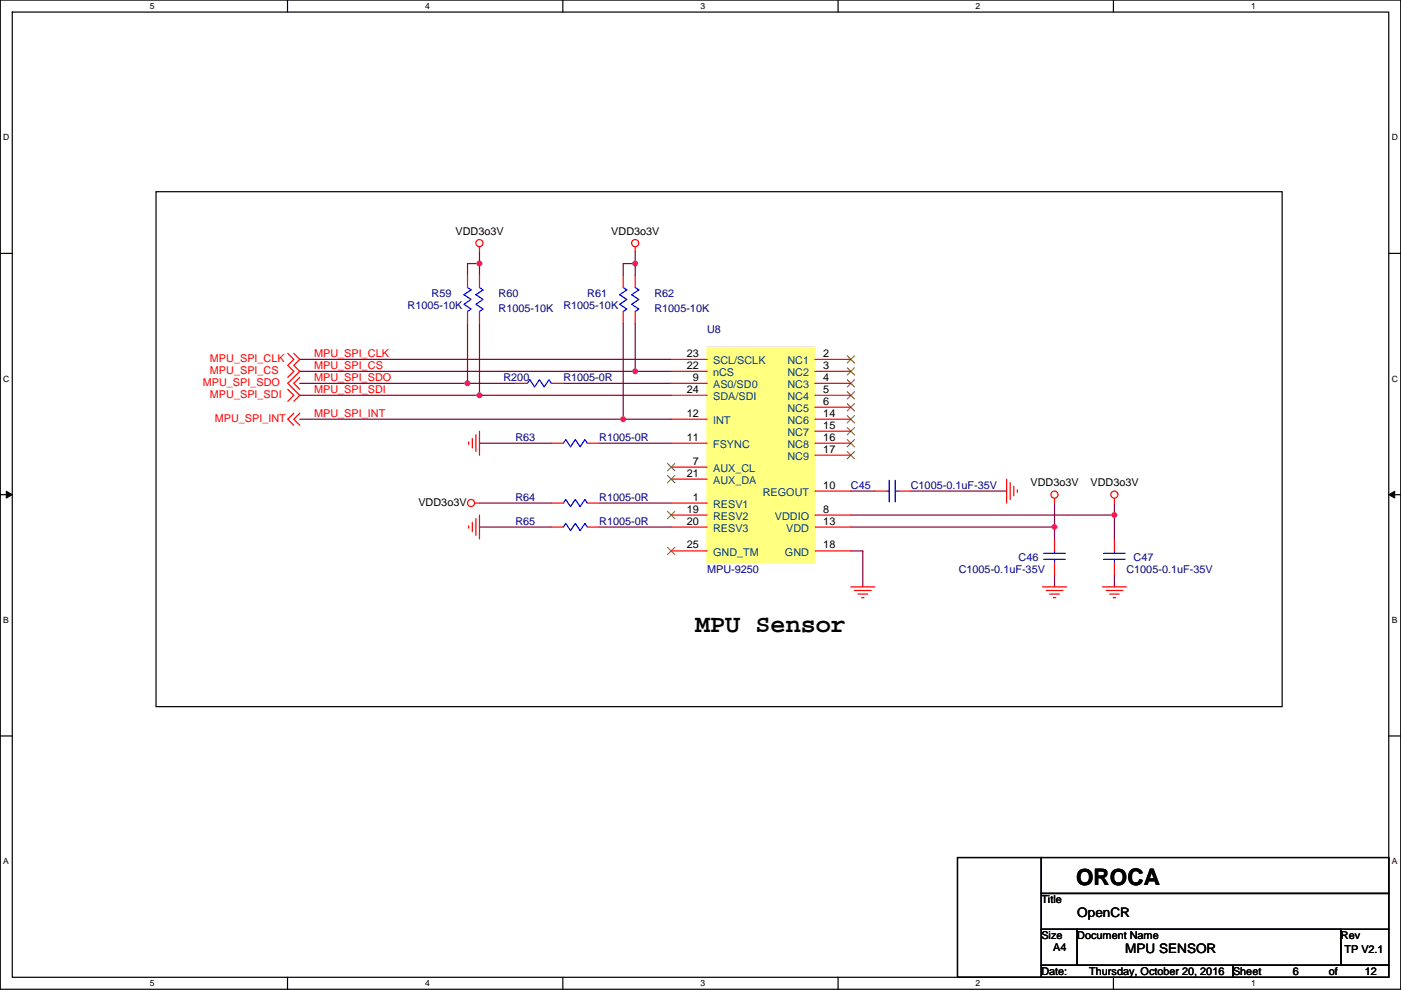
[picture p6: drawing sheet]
<svg xmlns="http://www.w3.org/2000/svg" width="297mm" height="210mm" viewBox="0 0 297 210" stroke-linecap="round" stroke-linejoin="round" font-family="sans-serif">
<path d="M.1 0h296.9v209.8h-296.9zM2.6 2.6h291.8v204.7h-291.8z" fill="none" stroke="#000" stroke-width=".25"/>
<g fill="#fff">
<path d="M31.8 .3h1v2h-1z"/>
<path d="M31.8 207.5h1v2.1h-1z"/>
</g>
<path d="M61 0v2.6M61 207.3v2.5" fill="none" stroke="#000" stroke-width=".25"/>
<g fill="#fff">
<path d="M90.1 .3h1v2h-1z"/>
<path d="M90.1 207.5h1v2.1h-1z"/>
</g>
<path d="M119.3 0v2.6M119.3 207.3v2.5" fill="none" stroke="#000" stroke-width=".25"/>
<g fill="#fff">
<path d="M148.5 .3h1v2h-1z"/>
<path d="M148.5 207.5h1v2.1h-1z"/>
</g>
<path d="M177.7 0v2.6M177.7 207.3v2.5" fill="none" stroke="#000" stroke-width=".25"/>
<g fill="#fff">
<path d="M206.9 .3h1v2h-1z"/>
<path d="M206.9 207.5h1v2.1h-1z"/>
</g>
<path d="M236.1 0v2.6M236.1 207.3v2.5" fill="none" stroke="#000" stroke-width=".25"/>
<g fill="#fff">
<path d="M265.2 .3h1v2h-1z"/>
<path d="M265.2 207.5h1v2.1h-1z"/>
<path d="M.7 28.2h1.3v2h-1.3z"/>
<path d="M295.1 28.2h1.3v2h-1.3z"/>
<path d="M.7 79.3h1.3v2.1h-1.3z"/>
<path d="M295.1 79.3h1.3v2.1h-1.3z"/>
</g>
<path d="M.1 53.7h2.5M294.4 53.7h2.6" fill="none" stroke="#000" stroke-width=".25"/>
<g fill="#fff">
<path d="M.7 130.5h1.2v2h-1.2z"/>
<path d="M295.1 130.5h1.2v2h-1.2z"/>
</g>
<path d="M.1 104.9h2.5M294.4 104.9h2.6" fill="none" stroke="#000" stroke-width=".25"/>
<path d="M1.3 104.2l1.3 .7-1.3 .7zM294.4 104.9l1.3-.7v1.4z" fill="#000" stroke="#000" stroke-width=".21"/>
<g fill="#fff">
<path d="M.7 181.7h1.2v2h-1.2z"/>
<path d="M295.1 181.7h1.2v2h-1.2z"/>
</g>
<path d="M33.1 40.7h238.7v109.2h-238.7zM.1 156.1h2.5M294.4 156.1h2.6M203 181.9h17.8v25.4h-17.8zM220.8 197.1h7.6v7.6h-7.6zM220.8 189.5h73.6v7.6h-73.6zM220.8 181.9h73.6v7.6h-73.6zM228.4 197.1h55.9v7.6h-55.9zM284.3 197.1h10.1v7.6h-10.1zM220.8 204.7h40.6v2.6h-40.6zM261.4 204.7h33v2.6h-33z" fill="none" stroke="#000" stroke-width=".25"/>
<g fill="none" stroke="#800040" stroke-width=".25">
<path d="M101.7 55.9v2.5M101.7 55.9h-2.6v2.5M101.7 53.4v2.5M134.7 53.4v2.5M134.7 55.9h-2.6v2.5M134.7 55.9v2.5M63.6 78.8h71.1M63.6 76.2h78.7M99.1 68.6v12.7M101.7 68.6v15.2M132.1 68.6v20.3M134.7 68.6v10.2"/>
<path d="M134.7 78.8h7.6M63.6 83.8h38.1M63.6 81.3h35.5M63.6 88.9h68.5M99.1 81.3h10.2M101.7 94h15.2M101.7 83.8h40.6M119.4 81.3h22.9M127.1 94h15.2M132.1 88.9h10.2M101.7 106.7h15.2M101.7 111.8h15.2"/>
<path d="M127.1 106.7h15.2M127.1 111.8h15.2M180.4 116.9h2.5v7.6M180.4 111.8h43.2M180.4 109.2h55.9v5.1M180.4 104.2h5.1M193.1 104.2h20.3M223.6 111.8v2.5M223.6 106.7v5.1M236.3 106.7v2.5M223.6 121.9v2.6M236.3 121.9v2.6"/>
</g>
<g fill="#f0f" stroke="#f0f" stroke-width=".25">
<circle cx="134.7" cy="78.7" r=".5"/>
<circle cx="101.6" cy="83.8" r=".5"/>
<circle cx="99.1" cy="81.3" r=".5"/>
<circle cx="223.6" cy="111.8" r=".5"/>
<circle cx="236.3" cy="109.2" r=".5"/>
<circle cx="132.1" cy="88.9" r=".5"/>
<circle cx="101.6" cy="55.9" r=".5"/>
<circle cx="134.7" cy="55.9" r=".5"/>
</g>
<g fill="none" stroke="#f00" stroke-width=".25">
<path d="M99.1 58.4v2.6M101.7 52.3v1.1M101.7 58.4v2.6M132.1 58.4v2.6M134.7 52.3v1.1M134.7 58.4v2.6M61 75l1.3 1.2-1.3 1.3 1.3 1.3-1.3 1.2M62.3 75l1.3 1.2-1.3 1.3 1.3 1.3-2.6 2.5 2.6 2.5-1.3 1.3M99.1 66.1v2.5M101.7 66.1v2.5M132.1 66.1v2.5M134.7 66.1v2.5"/>
<path d="M142.3 78.8h7.6M142.3 76.2h7.6M172.8 76.2h7.6M172.8 78.8h7.6M61 82.6l1.3 1.2-1.3 1.3M62.3 87.7l-1.3 1.2 1.3 1.3M63.6 80l-1.3 1.3 1.3 1.3M63.6 87.7l-1.3 1.2 1.3 1.3M99.4 93.7v.6M100.1 93v2M100.9 92.2v3.6M101.7 91.5v5"/>
<path d="M109.3 81.3h2.5M116.9 81.3h2.5M116.9 94h2.5M124.5 94h2.6M142.3 81.3h7.6M142.3 99.1h7.6M142.3 94h7.6M142.3 88.9h7.6M142.3 83.8h7.6M172.8 81.3h7.6M172.8 83.8h7.6M172.8 86.4h7.6"/>
<path d="M172.8 88.9h7.6M172.8 91.5h7.6M172.8 94h7.6M172.8 96.5h7.6M99.4 111.5v.5M100.1 110.8v2M100.6 106.7h1.1M100.9 110v3.6M101.7 109.2v5.1M116.9 106.7h2.5M116.9 111.8h2.5M124.5 106.7h2.6"/>
<path d="M124.5 111.8h2.6M142.3 106.7h7.6M142.3 109.2h7.6M142.3 111.8h7.6M142.3 101.6h7.6M142.3 116.9h7.6M172.8 109.2h7.6M172.8 104.2h7.6M172.8 111.8h7.6M172.8 116.9h7.6M185.5 104.2h2.5M190.6 104.2h2.5"/>
<path d="M213.4 101.6v5.1M214.2 102.4v3.5M214.9 103.1v2.1M215.7 103.9v.5M223.6 105.7v1M223.6 114.3v2.6M223.6 119.4v2.5M236.3 105.7v1M236.3 114.3v2.6M236.3 119.4v2.5M180.4 124.5h5.1M181.2 125.2h3.5"/>
<path d="M181.9 126h2.1M182.7 126.8h.5M221 124.5h5.1M221.8 125.2h3.6M222.6 126h2M223.3 126.8h.5M233.7 124.5h5.1M234.5 125.2h3.6M235.3 126h2M236 126.8h.5"/>
<circle cx="101.6" cy="51.6" r=".76"/>
<circle cx="134.7" cy="51.6" r=".76"/>
<circle cx="99.9" cy="106.7" r=".76"/>
<circle cx="223.6" cy="104.9" r=".76"/>
<circle cx="236.3" cy="104.9" r=".76"/>
</g>
<g fill="none" stroke="#00f" stroke-width=".25">
<path d="M99.1 61l.8 .5-1.5 1 1.5 1-1.5 1 1.5 1.1-.8 .5M101.7 61l.7 .5-1.5 1 1.5 1-1.5 1 1.5 1.1-.7 .5M132.1 61l.8 .5-1.5 1 1.5 1-1.5 1 1.5 1.1-.8 .5M134.7 61l.7 .5-1.5 1 1.5 1-1.5 1 1.5 1.1-.7 .5M111.8 81.3l.5-.8 1 1.6 1.1-1.6 1 1.6 1-1.6 .5 .8M119.4 94l.5-.8 1.1 1.6 1-1.6 1 1.6 1-1.6 .5 .8M119.4 106.7l.5-.8 1.1 1.6 1-1.6 1 1.6 1-1.6 .5 .8M119.4 111.8l.5-.8 1.1 1.5 1-1.5 1 1.5 1-1.5 .5 .8M188 104.2h.5M188.5 101.9v4.5M189.8 101.9v4.5M189.8 104.2h.8"/>
<path d="M221.3 118.6h4.6M221.3 117.4h4.6M223.6 116.9v.5M223.6 118.6v.8M234 118.6h4.6M234 117.4h4.6M236.3 116.9v.5M236.3 118.6v.8"/>
</g>
<path d="M149.9 73.7v45.7h22.9v-45.7z" fill-rule="evenodd" fill="#ffff80" stroke="#ffff80" stroke-width=".25"/>
<path d="M149.9 73.7h22.9v45.7h-22.9z" fill="none" stroke="#ffff80" stroke-width=".25"/>
<g fill="none" stroke="#804000" stroke-width=".21">
<path d="M179.6 75.5l1.6 1.5M179.6 78l1.6 1.5M181.2 75.5l-1.6 1.5M181.2 78l-1.6 1.5M141.5 98.3l1.6 1.6M143.1 98.3l-1.6 1.6M179.6 80.5l1.6 1.6M179.6 83.1l1.6 1.5M179.6 85.6l1.6 1.6M179.6 88.2l1.6 1.5M179.6 90.7l1.6 1.5M179.6 93.2l1.6 1.6"/>
<path d="M179.6 95.8l1.6 1.5M181.2 80.5l-1.6 1.6M181.2 83.1l-1.6 1.5M181.2 85.6l-1.6 1.6M181.2 88.2l-1.6 1.5M181.2 90.7l-1.6 1.5M181.2 93.2l-1.6 1.6M181.2 95.8l-1.6 1.5M141.5 108.5l1.6 1.5M141.5 100.9l1.6 1.5M141.5 116.1l1.6 1.5M143.1 108.5l-1.6 1.5"/>
<path d="M143.1 100.9l-1.6 1.5M143.1 116.1l-1.6 1.5"/>
</g>
<text font-size="5.3" x="147.4" y="134">MPU Sensor</text>
<text font-size="4.8" x="228.2" y="187.6">OROCA</text>
<g font-size="2.8">
<text x="228.4" y="194.5">OpenCR</text>
<text x="238.6" y="202.2">MPU SENSOR</text>
</g>
<g font-size="2.3">
<text x="96.6" y="49.8">VDD3o3V</text>
<text x="129.6" y="49.8">VDD3o3V</text>
<text x="145.6" y="75.7">23</text>
<text x="174.6" y="75.7">2</text>
<text x="145.6" y="78.2">22</text>
<text x="145.6" y="83.3">24</text>
<text x="146.9" y="80.8">9</text>
<text x="174.6" y="78.2">3</text>
<text x="174.6" y="80.8">4</text>
<text x="174.6" y="83.3">5</text>
<text x="145.6" y="88.4">12</text>
<text x="174.6" y="85.9">6</text>
<text x="174.6" y="88.4">14</text>
<text x="145.6" y="93.5">11</text>
<text x="174.6" y="90.9">15</text>
<text x="174.6" y="93.5">16</text>
<text x="145.6" y="101.1">21</text>
<text x="146.9" y="98.6">7</text>
<text x="174.6" y="96">17</text>
<text x="88.7" y="107.2">VDD3o3V</text>
<text x="146.9" y="106.2">1</text>
<text x="174.6" y="103.6">10</text>
<text x="218.5" y="103.2">VDD3o3V</text>
<text x="231.2" y="103.2">VDD3o3V</text>
<text x="145.6" y="108.7">19</text>
<text x="145.6" y="111.3">20</text>
<text x="174.6" y="111.3">13</text>
<text x="174.6" y="108.7">8</text>
<text x="145.6" y="116.3">25</text>
<text x="174.6" y="116.3">18</text>
<text x="220.8" y="191.6">Title</text>
<text x="220.8" y="199.2">Size</text>
<text x="223.3" y="201.7">A4</text>
<text x="228.4" y="199.2">Document Name</text>
<text x="284.3" y="199.2">Rev</text>
<text x="285" y="202.2">TP V2.1</text>
<text x="220.8" y="206.8">Date:</text>
<text x="230.9" y="206.8">Thursday, October 20, 2016</text>
<text x="261.4" y="206.8">Sheet</text>
<text x="274.1" y="206.8">6</text>
<text x="281.7" y="206.8">of</text>
<text x="289.4" y="206.8">12</text>
</g>
<g font-size="2.3" fill="#000080">
<text x="86.4" y="65.6">R1005-10K</text>
<text x="91.5" y="63">R59</text>
<text x="105.7" y="63">R60</text>
<text x="119.4" y="65.6">R1005-10K</text>
<text x="124.5" y="63">R61</text>
<text x="138.7" y="63">R62</text>
<text x="105.7" y="66.1">R1005-10K</text>
<text x="138.7" y="66.1">R1005-10K</text>
<text x="149.9" y="70.7">U8</text>
<text x="106.7" y="80.8">R200</text>
<text x="119.4" y="80.8">R1005-0R</text>
<text x="109.3" y="93.5">R63</text>
<text x="127.1" y="93.5">R1005-0R</text>
<text x="109.3" y="106.2">R64</text>
<text x="127.1" y="106.2">R1005-0R</text>
<text x="180.4" y="103.7">C45</text>
<text x="193.1" y="103.7">C1005-0.1uF-35V</text>
<text x="109.3" y="111.3">R65</text>
<text x="127.1" y="111.3">R1005-0R</text>
<text x="216" y="118.9">C46</text>
<text x="240.3" y="118.9">C47</text>
<text x="149.9" y="121.5">MPU-9250</text>
<text x="203.3" y="121.5">C1005-0.1uF-35V</text>
<text x="238.8" y="121.5">C1005-0.1uF-35V</text>
</g>
<g font-size="2.3" fill="#f00">
<text x="44.5" y="76.8">MPU_SPI_CLK</text>
<text x="66.6" y="75.7">MPU_SPI_CLK</text>
<text x="43" y="81.8">MPU_SPI_SDO</text>
<text x="44.5" y="79.3">MPU_SPI_CS</text>
<text x="66.6" y="78.3">MPU_SPI_CS</text>
<text x="66.6" y="83.3">MPU_SPI_SDI</text>
<text x="66.6" y="80.8">MPU_SPI_SDO</text>
<text x="44.5" y="84.4">MPU_SPI_SDI</text>
<text x="45.5" y="89.5">MPU_SPI_INT</text>
<text x="66.6" y="88.4">MPU_SPI_INT</text>
</g>
<g font-size="2.3" fill="#004080">
<text x="151.2" y="77.3">SCL/SCLK</text>
<text x="166.9" y="77.3">NC1</text>
<text x="151.2" y="82.3">AS0/SD0</text>
<text x="151.2" y="79.8">nCS</text>
<text x="166.9" y="79.8">NC2</text>
<text x="166.9" y="82.3">NC3</text>
<text x="151.2" y="90">INT</text>
<text x="151.2" y="84.9">SDA/SDI</text>
<text x="166.9" y="84.9">NC4</text>
<text x="166.9" y="87.4">NC5</text>
<text x="166.9" y="90">NC6</text>
<text x="151.2" y="95">FSYNC</text>
<text x="166.9" y="92.5">NC7</text>
<text x="166.9" y="95">NC8</text>
<text x="151.2" y="100.1">AUX_CL</text>
<text x="166.9" y="97.6">NC9</text>
<text x="151.2" y="107.7">RESV1</text>
<text x="151.2" y="102.7">AUX_DA</text>
<text x="161.7" y="105.2">REGOUT</text>
<text x="151.2" y="110.3">RESV2</text>
<text x="151.2" y="112.8">RESV3</text>
<text x="164.3" y="110.3">VDDIO</text>
<text x="166.7" y="112.8">VDD</text>
<text x="151.2" y="117.9">GND_TM</text>
<text x="166.4" y="117.9">GND</text>
</g>
<g font-size="1.8">
<text x="31.8" y="1.9">5</text>
<text x="90.1" y="1.9">4</text>
<text x="148.5" y="1.9">3</text>
<text x="206.9" y="1.9">2</text>
<text x="265.2" y="1.9">1</text>
<text x=".7" y="29.8">D</text>
<text x="295.1" y="29.8">D</text>
<text x=".7" y="81">C</text>
<text x="295.1" y="81">C</text>
<text x=".7" y="132.1">B</text>
<text x="295.1" y="132.1">B</text>
<text x=".7" y="183.3">A</text>
<text x="295.1" y="183.3">A</text>
<text x="31.8" y="209.2">5</text>
<text x="90.1" y="209.2">4</text>
<text x="148.5" y="209.2">3</text>
<text x="206.9" y="209.2">2</text>
<text x="265.2" y="209.2">1</text>
</g>
</svg>
